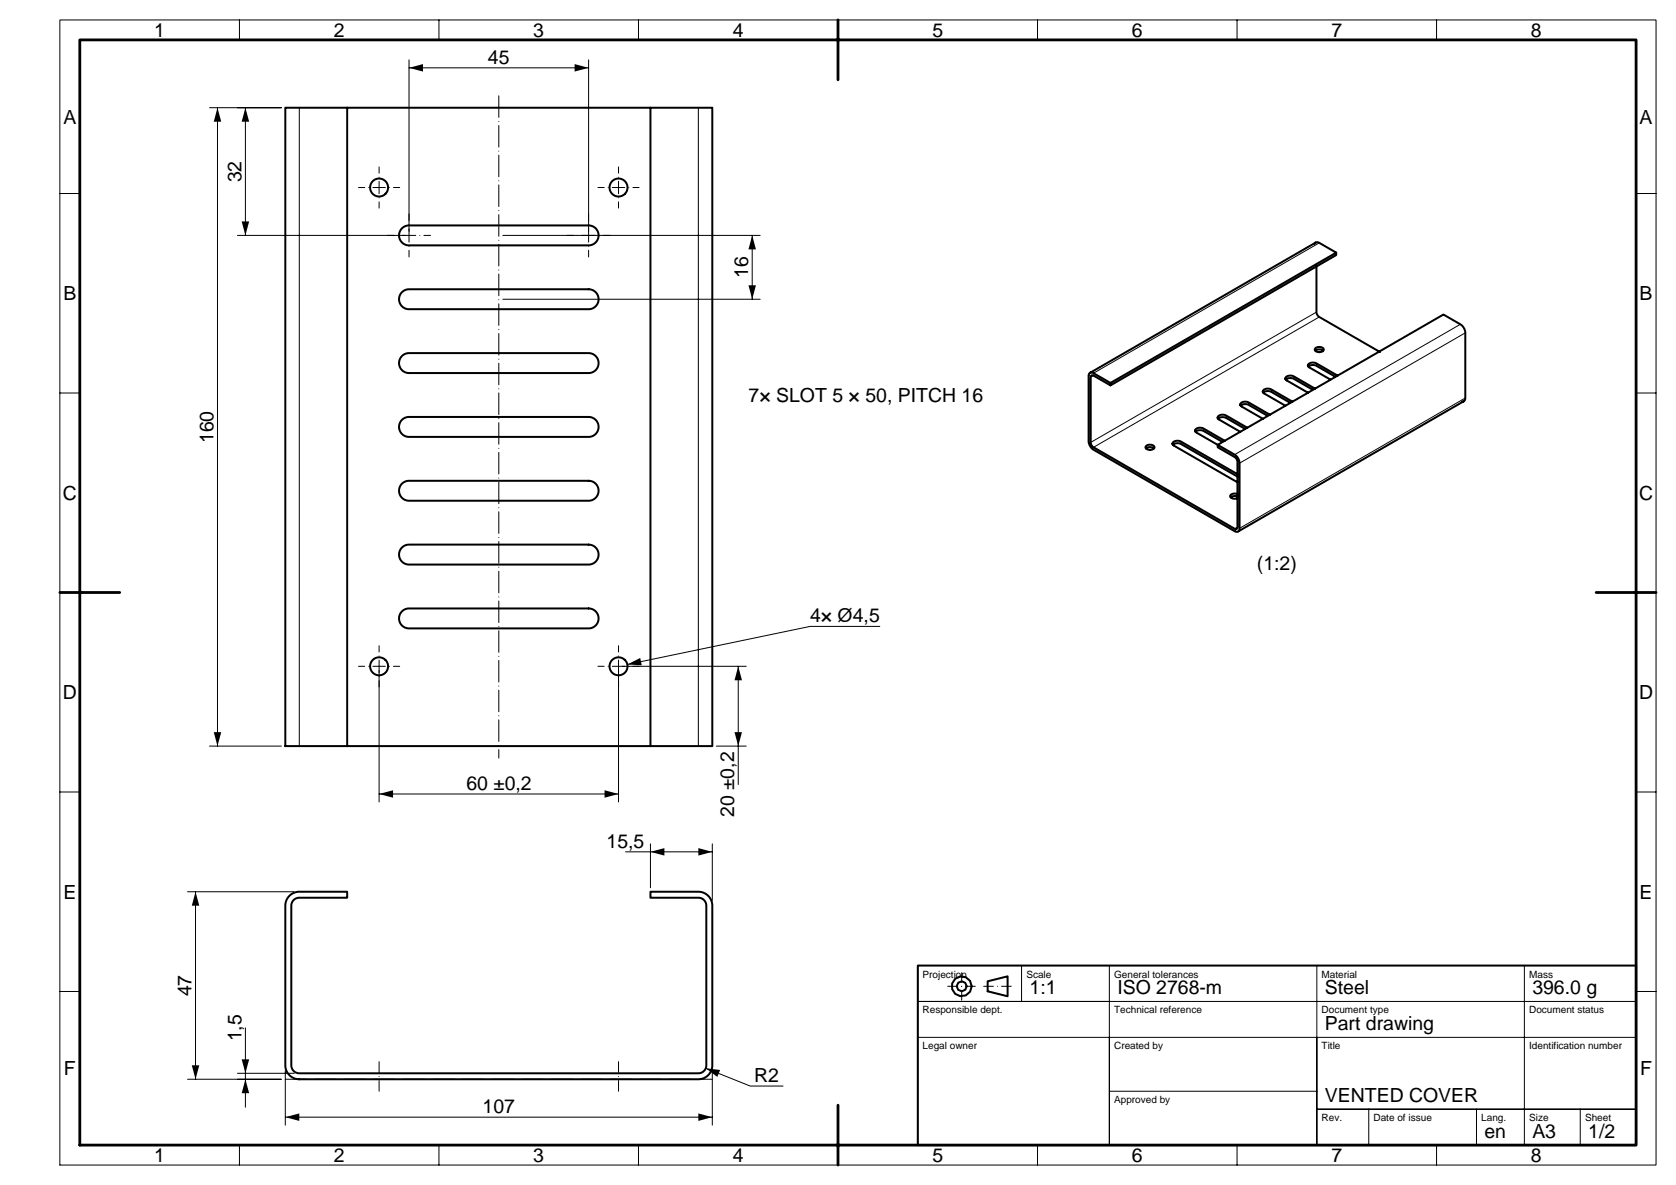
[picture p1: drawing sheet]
<svg xmlns="http://www.w3.org/2000/svg" width="420mm" height="297mm" viewBox="0 0 420 297" stroke-linecap="round" stroke-linejoin="round" font-family="sans-serif">
<g fill="#000">
<path d="M102.5 17l3.5-.9v1.8zM144 16.1l3.5 .9-3.5 .9zM54.5 27l.9 3.5h-1.8zM61.5 27l.9 3.5h-1.8zM60.6 55.5h1.8l-.9 3.5zM188.5 59l.9 3.5h-1.8zM187.6 71.5h1.8l-.9 3.5zM157.2 166.5l3.2-1.6 .4 1.8zM185 167l.9 3.5h-1.8zM53.6 183.5h1.8l-.9 3.5zM95 199l3.5-.9v1.8zM151.5 198.1l3.5 .9-3.5 .9z"/>
<path d="M184.1 183.5h1.8l-.9 3.5zM163 213.5l3.5-.9v1.8zM175 212.6l3.5 .9-3.5 .9zM49 223.5l.9 3.5h-1.8zM48.1 267h1.8l-.9 3.5zM61.5 270.5l.9 3.5h-1.8zM60.6 265.5h1.8l-.9 3.5zM71.5 280l3.5-.9v1.8zM176.9 267.7l3.6 .5-.7 1.7zM175 279.1l3.5 .9-3.5 .9z"/>
</g>
<g fill="none" stroke="#000" stroke-width=".25">
<path d="M15 5h400v287h-400zM60 5v5M102.5 15v43M102.5 17h45M110 5v5M147.5 15v43M160 5v5M210 5v5M260 5v5M310 5v5M360 5v5M52.5 27h18h-11"/>
<path d="M54.5 27v160M61.5 27v32M75 27v160M175 27v160M15 48.5h5M59.5 59h42M126 59h64.5M188.5 59v16M410 48.5h5M126 75h64.5M329.9 78.2l-56.6 32.7M330.6 79.4l-56.6 32.7"/>
<path d="M330.6 60.9l-56.6 32.6M15 98.5h5M273.1 94.1l-.3 .1M273.9 94.2l-.6 .4M316.8 98.6v.2M318.6 97.6v.6M322.5 95.4v.1M324.2 94.3v.7M328.1 92.1v.2M329.9 91.1v.6M366 81.3l-56.6 32.6M367.2 99.8l-56.6 32.6"/>
<path d="M367.2 83.4l-56.6 32.7M410 98.5h5M294.2 111.7v.2M296 110.7v.6M299.8 108.4v.2M301.6 107.4v.6M305.5 105.2v.1M307.3 104.1v.7M311.2 101.9v.2M312.9 100.9v.6M309.7 133l-.3 .1M310 132.2l-.6 .3"/>
<path d="M15 148.5h5M220.5 157h-17.5l-45.8 9.5M410 148.5h5M95 168v33M155 168v33M156 167h31M185 167v29.6M15 198.5h5M52.5 187h18M95 199h60M179.5 187h7.5M410 198.5h5"/>
<path d="M156.8 213.5h21.7M163 211.5v11M178.5 211.5v14.2M47 223.5h26.7M49 223.5v47M15 248.5h5M61.5 257.6v19.9M256 242v9M278 242v9M330 242v45v-27M382 242v45M410 251v-9h-180v45h180v-36h-180h48v36v-27h132"/>
<path d="M410 248.5h5M47 270.5h23.5h-11M59.5 269h14.3M71.5 268.3v13.7M176.9 267.7l11.1 4.5h8.2M178.5 268.3v13.7M230 260h48M278 273.5h52M330 278h80zM343 278v9M370 278v9M396 278v9"/>
<path d="M60 287v5M71.5 280h107M110 287v5M160 287v5M210 287v5M260 287v5M310 287v5M360 287v5"/>
</g>
<path d="M237.5 247.2h7M241 250.7v-7M246.5 247.2h7" fill="none" stroke="#000" stroke-width=".25" stroke-dasharray="2.4 1 0 1"/>
<g fill="none" stroke="#000" stroke-width=".25" stroke-dasharray="1.6 1 0 1">
<path d="M95 47h-5.3M95 47v-5.2M95 47v5.2M95 47h5.2M155 47h-5.3M155 47v-5.2M155 47v5.2M155 47h5.3M95 167h-5.3M95 167v-5.2M95 167v5.3M95 167h5.2"/>
<path d="M155 167h-5.3M155 167v-5.2M155 167v5.3M155 167h5.3"/>
</g>
<path d="M95 273.5v-7.5M155 273.5v-7.5" fill="none" stroke="#000" stroke-width=".25" stroke-dasharray="2.7 1 0 1"/>
<path d="M125 24v166M71.5 270.5h107" fill="none" stroke="#000" stroke-width=".25" stroke-dasharray="5.4 1 0 1"/>
<path d="M102.5 59h-5.5M102.5 59v-5.5M102.5 59v5.5M102.5 59h5.5M147.5 59h-5.5M147.5 59v-5.5M147.5 59v5.5M147.5 59h5.5" fill="none" stroke="#000" stroke-width=".25" stroke-dasharray="1.7 1 0 1"/>
<g fill="none" stroke="#000" stroke-width=".5">
<path d="M71.5 27h107v160h-107zM87 27v160M163 27v160M100.7 57.2l.8-.5 .9-.2h45.2l.9 .2 .8 .6 .5 .8 .2 1-.2 .9-.5 .8-.8 .5-.8 .2h-45.3l-1.4-.5-.8-1.1-.1-1.4zM100.7 73.2l.9-.5 .9-.2h45.1l.9 .2 .8 .6 .5 .8 .2 1-.2 .9-.5 .7-.7 .6-.9 .2h-45.3l-1.4-.5-.8-1.1-.1-1.4zM329.6 60.8l-.1 .3M329.7 60.8h.1M329.9 66.7v11.5l.3 .9 15.6 9.1M334.8 63.3l-4.3-2.5h-.7l-56.6 32.6-.3 .4-.1 16.9 .2 .8 .5 .8 35.9 20.8 .6 .2 56.9-32.8 .3-.7v-16.4l-.2-.9-.5-.8-4.8-2.9-56.5 32.7 4.4 2.6 .6 .7 .4 .8v16.9l-.2 .7M100.7 89.2l.9-.5 .9-.2h45.1l.9 .2 .8 .6 .5 .8 .2 1-.2 .9-.5 .7-.7 .6-.9 .2h-45.3l-1.3-.4-.9-1.1-.1-1.5zM273.3 93.4l.7 .1 4.3 2.5M278.3 96.6v-.6l56.5-32.7v.6l-56.5 32.7-4.3-2.5h-.4l-.2 .2-.1 16.6 .5 1 36 20.7 .3-.5-.1-16.8-.5-.7-4.3-2.5v-.6l-5.4-3.1-.3-.6 .8-.5h1.1l5.5 3.2"/>
<path d="M316.5 98.1v.2M316.6 98.4l.8-.4 1 .1 4.8 2.8M322.1 94.9v.1M322.2 95.1l.8-.3 1.1 .1 4.8 2.7M327.8 91.6v.1M327.9 91.9l.8-.4 1 .1 4.8 2.8M329.5 97.4l-5.4-3.1-1.1-.1-.8 .4-.1 .4 .3 .3 5.4 3.1M329.6 87.3l.6-.3h.8l.5 .2 .2 .5-.5 .5h-.9l-.7-.4zM331.6 87.9l-1-.3-1 .3M335.2 94.1l-5.5-3.1-1.1-.1-.8 .4v.4l.3 .3 5.3 3.2M100.7 105.2l.8-.5 .9-.2h45.2l.9 .2 .8 .6 .5 .8 .2 1-.2 .9-.5 .8-.8 .5-.8 .2h-45.3l-1.4-.5-.8-1.1-.1-1.4zM287.2 111.8l.6-.3h.7l.6 .3 .2 .4-.5 .5h-1l-.7-.4z"/>
<path d="M289.1 112.4l-.9-.3-1 .3M293.8 111.2v.1M294 111.5l.8-.4 1.1 .2 14.3 8.2M299.5 107.9v.2M299.6 108.2l.8-.4 1 .1 4.9 2.8M305.1 104.7v.1M305.3 104.9l.8-.3 1 .1 4.8 2.7M310.2 118.9l-14.3-8.3-1.2-.1-.8 .5v.4l.3 .3 15.9 9.2M310.8 101.4v.1M310.9 101.7l.8-.4 1 .1 4.9 2.8M312.6 107.2l-5.5-3.1-1.1-.1-.8 .4v.4l.2 .3 5.4 3.1M318.2 103.9l-5.5-3.1-1.1-.1-.7 .4-.1 .4 .3 .3 5.4 3.2"/>
<path d="M323.9 100.7l-5.5-3.2-1.1-.1-.8 .5v.3l.2 .4 5.4 3.1M366.7 100.6h-.2M366.8 100.6h.1M100.7 121.2l.9-.5 .9-.2h45.1l.9 .2 .8 .6 .5 .8 .2 1-.2 .9-.5 .8-.8 .5-.8 .2h-45.3l-1.4-.5-.8-1.1-.1-1.4zM100.7 137.2l.9-.5 .9-.2h45.1l.9 .2 .8 .6 .5 .8 .2 1-.2 .9-.5 .8-.8 .5-.8 .2h-45.3l-1.3-.4-.9-1.1-.1-1.5zM310.2 123.9l-1.2-.2-.5 .3-.2 .3 .2 .4 .5 .3 1.2-.2M310.2 124.5l-.9-.2-.9 .3M100.7 153.2l.8-.5 .9-.2h45.2l.9 .2 .8 .6 .5 .8 .2 1-.2 .9-.5 .8-.8 .5-.8 .2h-45.3l-1.4-.5-.8-1.1-.1-1.4zM72.5 224.5l1.1-.7 1.2-.3h12.2v1.5h-12.2l-1.1 .4-.6 1-.1 40.7 .3 1 .9 .7 .8 .2h100l.8-.2 .6-.4 .4-.6 .2-.7-.1-40.6-.6-1-1.1-.5h-12.2v-1.5h12.1l1.2 .2 .9 .6 .7 .7 .4 .8 .2 1v40.2l-.2 1.3-.6 .9-.7 .7-.9 .4-1 .2h-100.1l-1.3-.2-.9-.6-.7-.7-.4-.9-.2-1v-40.2l.3-1.3zM230 242h180v45h-180zM247.5 245.9l5-1.2v5l-5-1.2z"/>
<circle cx="95" cy="47" r="2.25"/>
<circle cx="155" cy="47" r="2.25"/>
<circle cx="95" cy="167" r="2.25"/>
<circle cx="155" cy="167" r="2.25"/>
<circle cx="241" cy="247.2" r="2.5"/>
<circle cx="241" cy="247.2" r="1.25"/>
</g>
<path d="M20 10h390v277h-390zM210 5v15M15 148.5h15M400 148.5h15M210 277v15" fill="none" stroke="#000" stroke-width=".7"/>
<g font-size="4.9">
<text x="38.6" y="9.3">1</text>
<text x="83.6" y="9.3">2</text>
<text x="133.6" y="9.3">3</text>
<text x="183.6" y="9.3">4</text>
<text x="233.6" y="9.3">5</text>
<text x="283.6" y="9.3">6</text>
<text x="333.6" y="9.3">7</text>
<text x="383.6" y="9.3">8</text>
<text x="122.3" y="16">45</text>
<text x="15.9" y="31">A</text>
<text x="410.9" y="31">A</text>
<text x="60.5" y="45.7" transform="rotate(-90 60.5 45.7)">32</text>
<text x="187.5" y="69.7" transform="rotate(-90 187.5 69.7)">16</text>
<text x="15.9" y="75.2">B</text>
<text x="410.9" y="75.2">B</text>
<text x="187.6" y="100.8">7× SLOT 5 × 50, PITCH 16</text>
<text x="53.5" y="111.1" transform="rotate(-90 53.5 111.1)">160</text>
<text x="15.7" y="125.3">C</text>
<text x="410.7" y="125.3">C</text>
<text x="315" y="142.8">(1:2)</text>
<text x="203" y="156">4× Ø4,5</text>
<text x="15.7" y="175.3">D</text>
<text x="410.7" y="175.3">D</text>
<text x="116.9" y="198">60 ±0,2</text>
<text x="184" y="204.8" transform="rotate(-90 184 204.8)">20 ±0,2</text>
<text x="152" y="212.5">15,5</text>
<text x="15.9" y="225.3">E</text>
<text x="410.9" y="225.3">E</text>
<text x="48" y="249.7" transform="rotate(-90 48 249.7)">47</text>
<text x="258" y="249.2">1:1</text>
<text x="280" y="249.2">ISO 2768-m</text>
<text x="332" y="249.2">Steel</text>
<text x="384" y="249.2">396.0 g</text>
<text x="60.5" y="261" transform="rotate(-90 60.5 261)">1,5</text>
<text x="332" y="258.2">Part drawing</text>
<text x="16" y="269.5">F</text>
<text x="411" y="269.5">F</text>
<text x="189" y="271.2">R2</text>
<text x="120.9" y="279">107</text>
<text x="332" y="276.2">VENTED COVER</text>
<text x="372" y="285.2">en</text>
<text x="384" y="285.2">A3</text>
<text x="398" y="285.2">1/2</text>
<text x="38.6" y="291.3">1</text>
<text x="83.6" y="291.3">2</text>
<text x="133.6" y="291.3">3</text>
<text x="183.6" y="291.3">4</text>
<text x="233.6" y="291.3">5</text>
<text x="283.6" y="291.3">6</text>
<text x="333.6" y="291.3">7</text>
<text x="383.6" y="291.3">8</text>
</g>
<g font-size="2.5">
<text x="231.2" y="245">Projection</text>
<text x="257.2" y="245">Scale</text>
<text x="279.2" y="245">General tolerances</text>
<text x="331.2" y="245">Material</text>
<text x="383.2" y="245">Mass</text>
<text x="231.2" y="254">Responsible dept.</text>
<text x="279.2" y="254">Technical reference</text>
<text x="331.2" y="254">Document type</text>
<text x="383.2" y="254">Document status</text>
<text x="231.2" y="263">Legal owner</text>
<text x="279.2" y="263">Created by</text>
<text x="331.2" y="263">Title</text>
<text x="383.2" y="263">Identification number</text>
<text x="279.2" y="276.5">Approved by</text>
<text x="331.2" y="281">Rev.</text>
<text x="344.2" y="281">Date of issue</text>
<text x="371.2" y="281">Lang.</text>
<text x="383.2" y="281">Size</text>
<text x="397.2" y="281">Sheet</text>
</g>
</svg>
